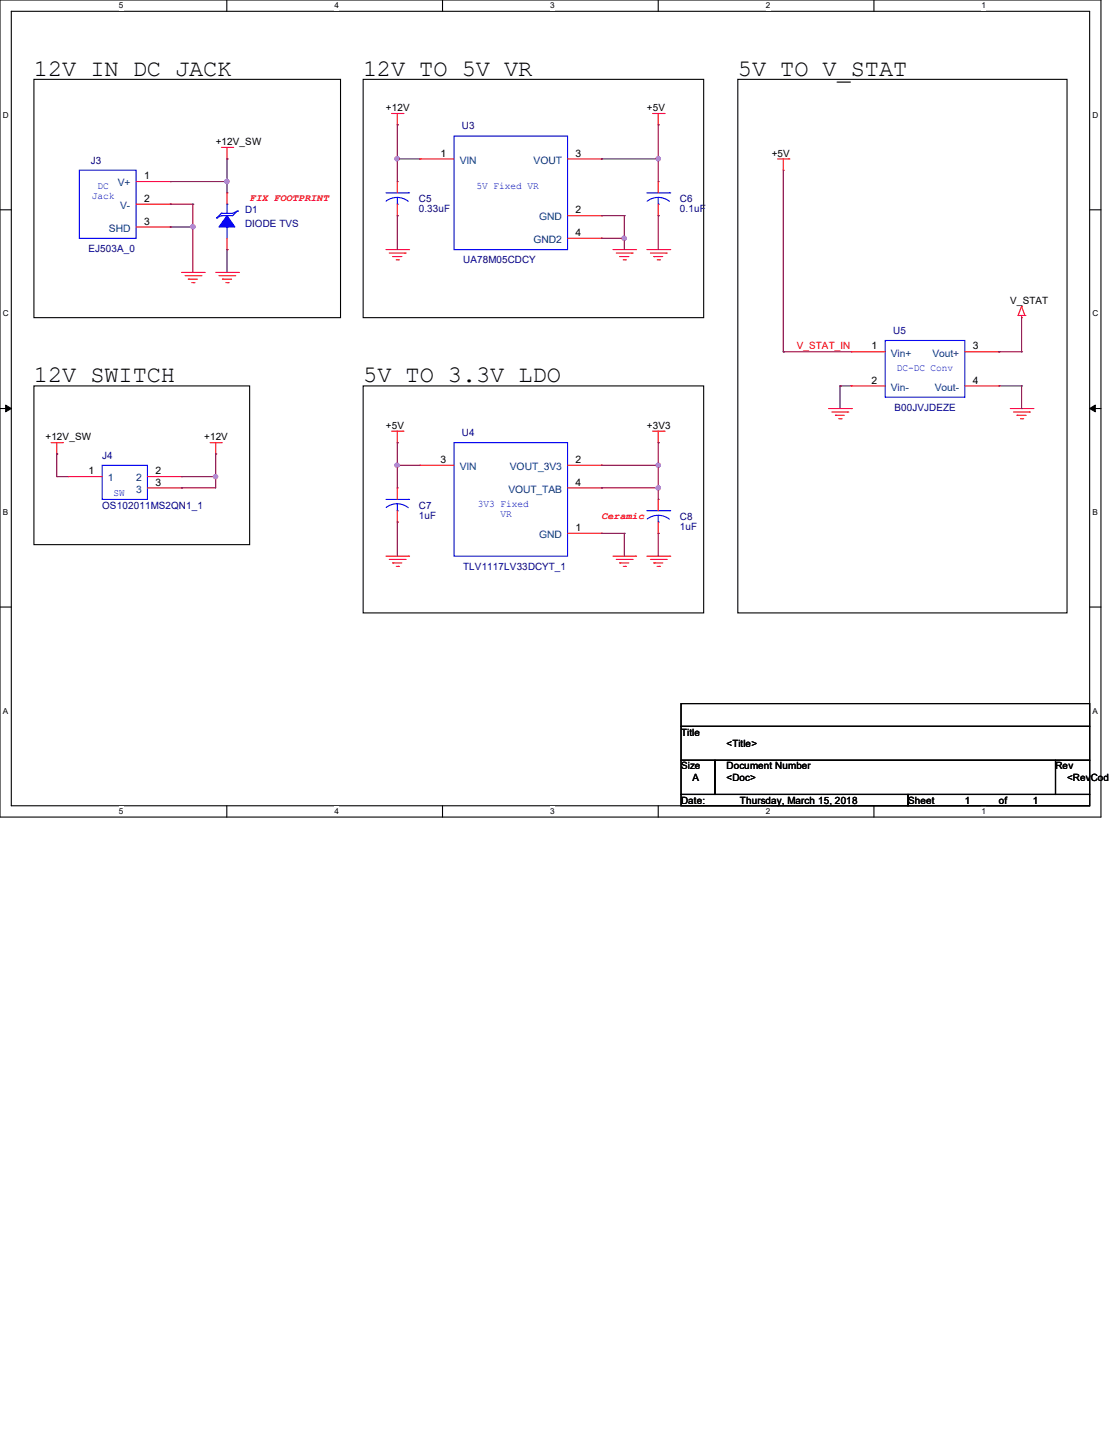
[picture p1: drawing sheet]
<svg xmlns="http://www.w3.org/2000/svg" width="216mm" height="279mm" viewBox="0 0 216 279" stroke-linecap="round" stroke-linejoin="round" font-family="sans-serif">
<path d="M0 0h214.3v159.1h-214.3zM2.2 2.2h209.9v154.7h-209.9z" fill="none" stroke="#000" stroke-width=".21"/>
<g fill="#fff">
<path d="M23.2 .2h.8v1.8h-.8z"/>
<path d="M23.2 157.1h.8v1.8h-.8z"/>
</g>
<path d="M44.2 0v2.2M44.2 156.9v2.2" fill="none" stroke="#000" stroke-width=".21"/>
<g fill="#fff">
<path d="M65.1 .2h.9v1.8h-.9z"/>
<path d="M65.1 157.1h.9v1.8h-.9z"/>
</g>
<path d="M86.1 0v2.2M86.1 156.9v2.2" fill="none" stroke="#000" stroke-width=".21"/>
<g fill="#fff">
<path d="M107.1 .2h.9v1.8h-.9z"/>
<path d="M107.1 157.1h.9v1.8h-.9z"/>
</g>
<path d="M128.1 0v2.2M128.1 156.9v2.2" fill="none" stroke="#000" stroke-width=".21"/>
<g fill="#fff">
<path d="M149.1 .2h.9v1.8h-.9z"/>
<path d="M149.1 157.1h.9v1.8h-.9z"/>
</g>
<path d="M170.1 0v2.2M170.1 156.9v2.2" fill="none" stroke="#000" stroke-width=".21"/>
<g fill="#fff">
<path d="M191.1 .2h.9v1.8h-.9z"/>
<path d="M191.1 157.1h.9v1.8h-.9z"/>
<path d="M.6 21.5h1.1v1.8h-1.1z"/>
<path d="M212.7 21.5h1.1v1.8h-1.1z"/>
<path d="M.6 60.2h1.1v1.7h-1.1z"/>
<path d="M212.7 60.2h1.1v1.7h-1.1z"/>
</g>
<path d="M0 40.9h2.2M212.1 40.9h2.2" fill="none" stroke="#000" stroke-width=".21"/>
<g fill="#fff">
<path d="M.6 98.8h1v1.8h-1z"/>
<path d="M212.7 98.8h1v1.8h-1z"/>
</g>
<path d="M0 79.5h2.2M212.1 79.5h2.2" fill="none" stroke="#000" stroke-width=".21"/>
<path d="M1.1 78.9l1.1 .6-1.1 .7zM212.1 79.5l1.1-.6v1.3z" fill="#000" stroke="#000" stroke-width=".19"/>
<g fill="#fff">
<path d="M.6 137.5h1v1.8h-1z"/>
<path d="M212.7 137.5h1v1.8h-1z"/>
</g>
<g fill="none" stroke="#000" stroke-width=".21">
<path d="M6.6 15.5h59.7v46.3h-59.7zM70.7 15.5h66.3v46.3h-66.3zM143.6 15.5h64.1v103.8h-64.1zM6.6 75.1h42v30.9h-42zM70.7 75.1h66.3v44.2h-66.3zM0 118.2h2.2M212.1 118.2h2.2M132.6 137h79.5v4.4h-79.5zM132.6 141.4h79.5v6.6h-79.5zM132.6 148h6.6v6.7h-6.6zM132.6 154.7h44.2v2.2h-44.2zM139.2 148h66.3v6.7h-66.3z"/>
<path d="M176.8 154.7h35.3v2.2h-35.3zM205.5 148h6.6v6.7h-6.6z"/>
</g>
<g fill="none" stroke="#f00" stroke-width=".21">
<path d="M26.5 35.3h6.6M26.5 39.8h6.6M33.1 35.3h.1M33.1 39.8h.1M43.1 28.7h2.2M44.2 30.9h.1M44.2 37.5h.1M44.2 28.7v2.2M44.2 37.5v2.3M45.3 28.7h.1M76.2 22.1h2.2M77.3 24.3h.1"/>
<path d="M77.3 35.3h.1M77.3 22.1v2.2M77.3 35.3v2.2M77.3 39.8v2.2M78.4 22.1h.1M81.7 30.9h.1M81.7 30.9h6.7M110.5 30.9h6.6M117.1 30.9h.1M127 22.1h2.3M128.1 24.3h.1M128.1 35.3h.1"/>
<path d="M128.1 22.1v2.2M128.1 35.3v2.2M128.1 39.8v2.2M129.3 22.1h.1M151.4 30.9h2.2M152.5 33.1h.1M152.5 30.9v2.2M153.6 30.9h.1M26.5 44.2h6.6M33.1 44.2h.1M35.3 53h4.5M36 53.7h3.1"/>
<path d="M36.7 54.4h.1M36.7 54.4h1.7M37.3 55h.5M37.8 55h.1M39.1 53.7h.1M39.8 53h.1M42 53h4.4M42.6 53.7h3.1M43.3 54.4h.1M43.3 54.4h1.8M44 55h.4M44.2 48.6h.1"/>
<path d="M44.2 46.4v2.2M44.4 55h.1M45.7 53.7h.1M46.4 53h.1M75.1 48.6h4.4M75.8 49.3h3.1M76.5 50h.1M76.5 50h1.7M77.1 50.6h.5M77.3 42h.1M77.6 50.6h.1M78.9 49.3h.1"/>
<path d="M79.5 48.6h.1M110.5 42h6.6M110.5 46.4h6.6M117.1 42h.1M117.1 46.4h.1M119.3 48.6h4.4M120 49.3h3.1M120.6 50h.1M120.6 50h1.8M121.3 50.6h.5M121.8 50.6h.1M123.1 49.3h.1"/>
<path d="M123.7 48.6h.1M125.9 48.6h4.5M126.6 49.3h3.1M127.3 50h.1M127.3 50h1.7M127.9 50.6h.5M128.1 42h.1M128.4 50.6h.1M129.7 49.3h.1M130.4 48.6h.1M198.9 59.6h.1M198.9 59.6l-.7 1.8"/>
<path d="M198.9 59.6l.6 1.8M161.3 79.5h4.4M165.7 79.5h.1M165.7 68.5h.1M165.7 75.1h.1M165.7 68.5h6.6M165.7 75.1h6.6M187.8 68.5h6.6M187.8 75.1h6.6M194.4 68.5h.1M194.4 75.1h.1M196.7 79.5h4.4"/>
<path d="M198.2 61.4h.1M198.2 61.4h1.3M198.9 61.8h.1M198.9 61.4v.4M199.5 61.4h.1M201.1 79.5h.1M9.9 86.2h2.2M11 88.4h.1M11 86.2v2.2M12.1 86.2h.1M13.3 92.8h.1M13.3 92.8h6.6"/>
<path d="M28.7 92.8h6.6M28.7 95h6.6M35.3 92.8h.1M35.3 95h.1M40.9 86.2h2.2M42 88.4h.1M42 86.2v2.2M43.1 86.2h.1M76.2 83.9h2.2M77.3 86.2h.1M77.3 95h.1M77.3 83.9v2.3"/>
<path d="M77.3 95v2.2M77.3 99.4v2.2M78.4 83.9h.1M81.7 90.6h.1M81.7 90.6h6.7M110.5 95h6.6M110.5 90.6h6.6M117.1 90.6h.1M117.1 95h.1M127 83.9h2.3M128.1 86.2h.1M128.1 97.2h.1"/>
<path d="M128.1 83.9v2.3M128.1 97.2v2.2M129.3 83.9h.1M162 80.2h3.1M162.6 80.9h.1M162.6 80.9h1.8M163.3 81.5h.4M163.7 81.5h.1M165.1 80.2h.1M197.3 80.2h3.1M198 80.9h.1M198 80.9h1.8"/>
<path d="M198.7 81.5h.4M199.1 81.5h.1M200.4 80.2h.1M75.1 108.3h4.4M75.8 108.9h3.1M76.5 109.6h.1M76.5 109.6h1.7M77.1 110.3h.5M77.3 101.6h.1M77.6 110.3h.1M78.9 108.9h.1M79.5 108.3h.1"/>
<path d="M110.5 103.8h6.6M117.1 103.8h.1M119.3 108.3h4.4M120 108.9h3.1M120.6 109.6h.1M120.6 109.6h1.8M121.3 110.3h.5M121.8 110.3h.1M123.1 108.9h.1M123.7 108.3h.1M125.9 108.3h4.5M126.6 108.9h3.1"/>
<path d="M127.3 109.6h.1M127.3 109.6h1.7M127.9 110.3h.5M128.1 103.8h.1M128.1 101.6v2.2M128.4 110.3h.1M129.7 108.9h.1M130.4 108.3h.1"/>
</g>
<g fill="none" stroke="#00f" stroke-width=".21">
<path d="M15.5 33.1h11v13.3h-11zM44.2 39.8h.1M44.2 39.8v1.7M75.1 37.5h4.4M77.3 39.8h.1M77.3 38.4l1.4 .3 .8 .5M77.3 38.4l-.9 .2-1.2 .6M77.3 38.4v1.4M79.5 37.5h.1M88.4 26.5h22.1v22.1h-22.1zM125.9 37.5h4.5M128.1 39.8h.1"/>
<path d="M128.1 38.4l1.4 .3 .8 .5M128.1 38.4l-1.3 .3-.8 .5M128.1 38.4v1.4M130.4 37.5h.1M42.2 42.4h.1M43.1 41.5h.1M43.1 42h.1M43.1 41.5l-.9 .9M43.1 42l-.9 .4M44.2 44.2h.1M44.2 44.2v2.2M46.2 41.1h.1"/>
<path d="M46.2 41.1l-.9 .4h-2.2M46.2 41.1l-.9 .9h-2.2M172.3 66.3h15.5v11h-15.5zM19.9 90.6h8.8v6.6h-8.8zM75.1 97.2h4.4M77.3 99.4h.1M77.3 98.1l1.4 .3 .8 .4M77.3 98.1l-.9 .1-1.2 .6M77.3 98.1v1.3M79.5 97.2h.1M88.4 86.2h22.1v22.1h-22.1zM125.9 99.4h4.5"/>
<path d="M130.4 99.4h.1M128.1 101.6h.1M128.1 100.3l1 .2 1.2 .6M128.1 100.3l-.9 .1-1.2 .7M128.1 100.3v1.3"/>
</g>
<path d="M44.2 42l1.5 2.2h-3.1z" fill-rule="evenodd" fill="#00f" stroke="#00f" stroke-width=".21"/>
<g fill="none" stroke="#800040" stroke-width=".21">
<path d="M33.1 35.3h.1M33.1 39.8h.1M33.1 35.3h11.1M33.1 39.8h4.4M37.5 39.8h.1M37.5 39.8v13.2M44.2 30.9h.1M44.2 35.3h.1M44.2 30.9v6.6M77.3 24.3h.1M77.3 30.9h.1M77.3 24.3v11"/>
<path d="M77.3 30.9h4.4M117.1 30.9h.1M117.1 30.9h11M128.1 24.3h.1M128.1 30.9h.1M128.1 24.3v11M152.5 33.1v35.4M33.1 44.2h.1M33.1 44.2h4.4M37.5 44.2h.1M44.2 48.6h.1M44.2 48.6v4.4"/>
<path d="M77.3 42h.1M77.3 42v6.6M117.1 42h.1M117.1 46.4h.1M117.1 42h4.4M117.1 46.4h4.4M121.5 42h.1M121.5 46.4h.1M121.5 42v6.6M128.1 42h.1M128.1 42v6.6M152.5 68.5h.1"/>
<path d="M152.5 68.5h13.2M163.5 75.1h.1M163.5 75.1v4.4M163.5 75.1h2.2M194.4 68.5h.1M194.4 75.1h4.5M194.4 68.5h4.5M198.9 75.1h.1M198.9 79.5h.1M198.9 68.5h.1M198.9 61.8v6.7M198.9 75.1v4.4"/>
<path d="M11 88.4h.1M11 92.8h.1M11 88.4v4.4M11 92.8h2.3M35.3 92.8h.1M35.3 95h.1M35.3 92.8h6.7M42 88.4h.1M42 92.8h.1M42 88.4v6.6h-6.7M77.3 90.6h.1M77.3 86.2h.1"/>
<path d="M77.3 86.2v8.8M77.3 90.6h4.4M117.1 90.6h.1M117.1 95h.1M117.1 95h11M117.1 90.6h11M128.1 86.2h.1M128.1 90.6h.1M128.1 95h.1M128.1 86.2v11M77.3 101.6h.1M77.3 101.6v6.7"/>
<path d="M117.1 103.8h.1M117.1 103.8h4.4M121.5 103.8h.1M121.5 103.8v4.5M128.1 103.8h.1M128.1 103.8v4.5"/>
</g>
<g fill="#f0f" stroke="#f0f" stroke-width=".21">
<circle cx="44.2" cy="35.3" r=".41"/>
<circle cx="37.6" cy="44.2" r=".41"/>
<circle cx="42" cy="92.8" r=".41"/>
<circle cx="77.3" cy="30.9" r=".41"/>
<circle cx="121.5" cy="46.4" r=".41"/>
<circle cx="128.2" cy="30.9" r=".41"/>
<circle cx="128.2" cy="90.6" r=".41"/>
<circle cx="77.3" cy="90.6" r=".41"/>
<circle cx="128.2" cy="95" r=".41"/>
</g>
<g font-size="4.6">
<text x="6.6" y="14.7">12V IN DC JACK</text>
<text x="70.7" y="14.7">12V TO 5V VR</text>
<text x="143.6" y="14.7">5V TO V_STAT</text>
<text x="6.6" y="74.4">12V SWITCH</text>
<text x="70.7" y="74.4">5V TO 3.3V LDO</text>
</g>
<g font-size="2">
<text x="28.1" y="34.9">1</text>
<text x="85.7" y="30.5">1</text>
<text x="112.1" y="30.5">3</text>
<text x="28.1" y="39.3">2</text>
<text x="112.1" y="41.5">2</text>
<text x="28.1" y="43.7">3</text>
<text x="112.1" y="45.9">4</text>
<text x="169.7" y="68">1</text>
<text x="189.4" y="68">3</text>
<text x="169.7" y="74.7">2</text>
<text x="189.4" y="74.7">4</text>
<text x="17.2" y="92.3">1</text>
<text x="30.3" y="92.3">2</text>
<text x="30.3" y="94.5">3</text>
<text x="85.7" y="90.1">3</text>
<text x="112.1" y="90.1">2</text>
<text x="112.1" y="94.5">4</text>
<text x="112.1" y="103.4">1</text>
</g>
<g font-size="2" fill="#004080">
<text x="89.5" y="31.9">VIN</text>
<text x="103.9" y="31.9">VOUT</text>
<text x="22.9" y="36.3">V+</text>
<text x="23.4" y="40.7">V-</text>
<text x="21.2" y="45.1">SHD</text>
<text x="103.8" y="47.3">GND2</text>
<text x="104.9" y="42.9">GND</text>
<text x="173.4" y="69.4">Vin+</text>
<text x="181.5" y="69.4">Vout+</text>
<text x="173.4" y="76.1">Vin-</text>
<text x="182" y="76.1">Vout-</text>
<text x="21" y="93.7">1</text>
<text x="26.5" y="93.7">2</text>
<text x="26.5" y="95.9">3</text>
<text x="89.5" y="91.5">VIN</text>
<text x="99" y="95.9">VOUT_TAB</text>
<text x="99.3" y="91.5">VOUT_3V3</text>
<text x="104.9" y="104.8">GND</text>
</g>
<g font-size="1.9">
<text x="75.1" y="21.7">+12V</text>
<text x="125.9" y="21.7">+5V</text>
<text x="42" y="28.3">+12V_SW</text>
<text x="150.2" y="30.5">+5V</text>
<text x="196.7" y="59.2">V_STAT</text>
<text x="75.1" y="83.5">+5V</text>
<text x="125.9" y="83.5">+3V3</text>
<text x="8.8" y="85.7">+12V_SW</text>
<text x="39.8" y="85.7">+12V</text>
<text x="132.6" y="143.2">Title</text>
<text x="132.6" y="149.8">Size</text>
<text x="141.4" y="149.8">Document Number</text>
<text x="141.4" y="145.4">&lt;Title&gt;</text>
<text x="205.5" y="149.8">Rev</text>
<text x="134.8" y="152">A</text>
<text x="141.4" y="152">&lt;Doc&gt;</text>
<text x="207.7" y="152">&lt;RevCode</text>
<text x="132.6" y="156.5">Date:</text>
<text x="144.1" y="156.5">Thursday, March 15, 2018</text>
<text x="176.8" y="156.5">Sheet</text>
<text x="187.8" y="156.5">1</text>
<text x="194.4" y="156.5">of</text>
<text x="201.1" y="156.5">1</text>
</g>
<g font-size="1.9" fill="#000080">
<text x="89.9" y="25.2">U3</text>
<text x="17.7" y="31.8">J3</text>
<text x="47.7" y="41.5">D1</text>
<text x="81.5" y="39.3">C5</text>
<text x="81.5" y="41.3">0.33uF</text>
<text x="132.4" y="39.3">C6</text>
<text x="132.4" y="41.3">0.1uF</text>
<text x="47.7" y="44.2">DIODE TVS</text>
<text x="17.2" y="49.1">EJ503A_0</text>
<text x="90.2" y="51.3">UA78M05CDCY</text>
<text x="173.9" y="65">U5</text>
<text x="174.1" y="80">B00JVJDEZE</text>
<text x="19.9" y="89.3">J4</text>
<text x="89.9" y="84.9">U4</text>
<text x="19.9" y="99">OS102011MS2QN1_1</text>
<text x="81.5" y="99">C7</text>
<text x="81.5" y="101">1uF</text>
<text x="132.4" y="101.2">C8</text>
<text x="132.4" y="103.2">1uF</text>
<text x="90.2" y="110.9">TLV1117LV33DCYT_1</text>
</g>
<g font-size="1.9" fill="#00f">
<text x="17.9" y="38.8">Jack</text>
<text x="19" y="36.9">DC</text>
<text x="92.8" y="36.9">5V Fixed VR</text>
<text x="174.6" y="72.2">DC-DC Conv</text>
<text x="22.1" y="96.5">SW</text>
<text x="93" y="98.8">3V3 Fixed</text>
<text x="97.4" y="100.7">VR</text>
</g>
<g font-size="1.9" fill="#f00">
<text x="48.6" y="39.2">FIX FOOTPRINT</text>
<text x="155.1" y="67.9">V_STAT_IN</text>
<text x="117.1" y="101.1">Ceramic</text>
</g>
<g font-size="1.6">
<text x="23.2" y="1.7">5</text>
<text x="65.1" y="1.7">4</text>
<text x="107.1" y="1.7">3</text>
<text x="149.1" y="1.7">2</text>
<text x="191.1" y="1.7">1</text>
<text x=".6" y="22.9">D</text>
<text x="212.7" y="22.9">D</text>
<text x=".6" y="61.6">C</text>
<text x="212.7" y="61.6">C</text>
<text x=".6" y="100.3">B</text>
<text x="212.7" y="100.3">B</text>
<text x=".6" y="138.9">A</text>
<text x="212.7" y="138.9">A</text>
<text x="23.2" y="158.5">5</text>
<text x="65.1" y="158.5">4</text>
<text x="107.1" y="158.5">3</text>
<text x="149.1" y="158.5">2</text>
<text x="191.1" y="158.5">1</text>
</g>
</svg>
